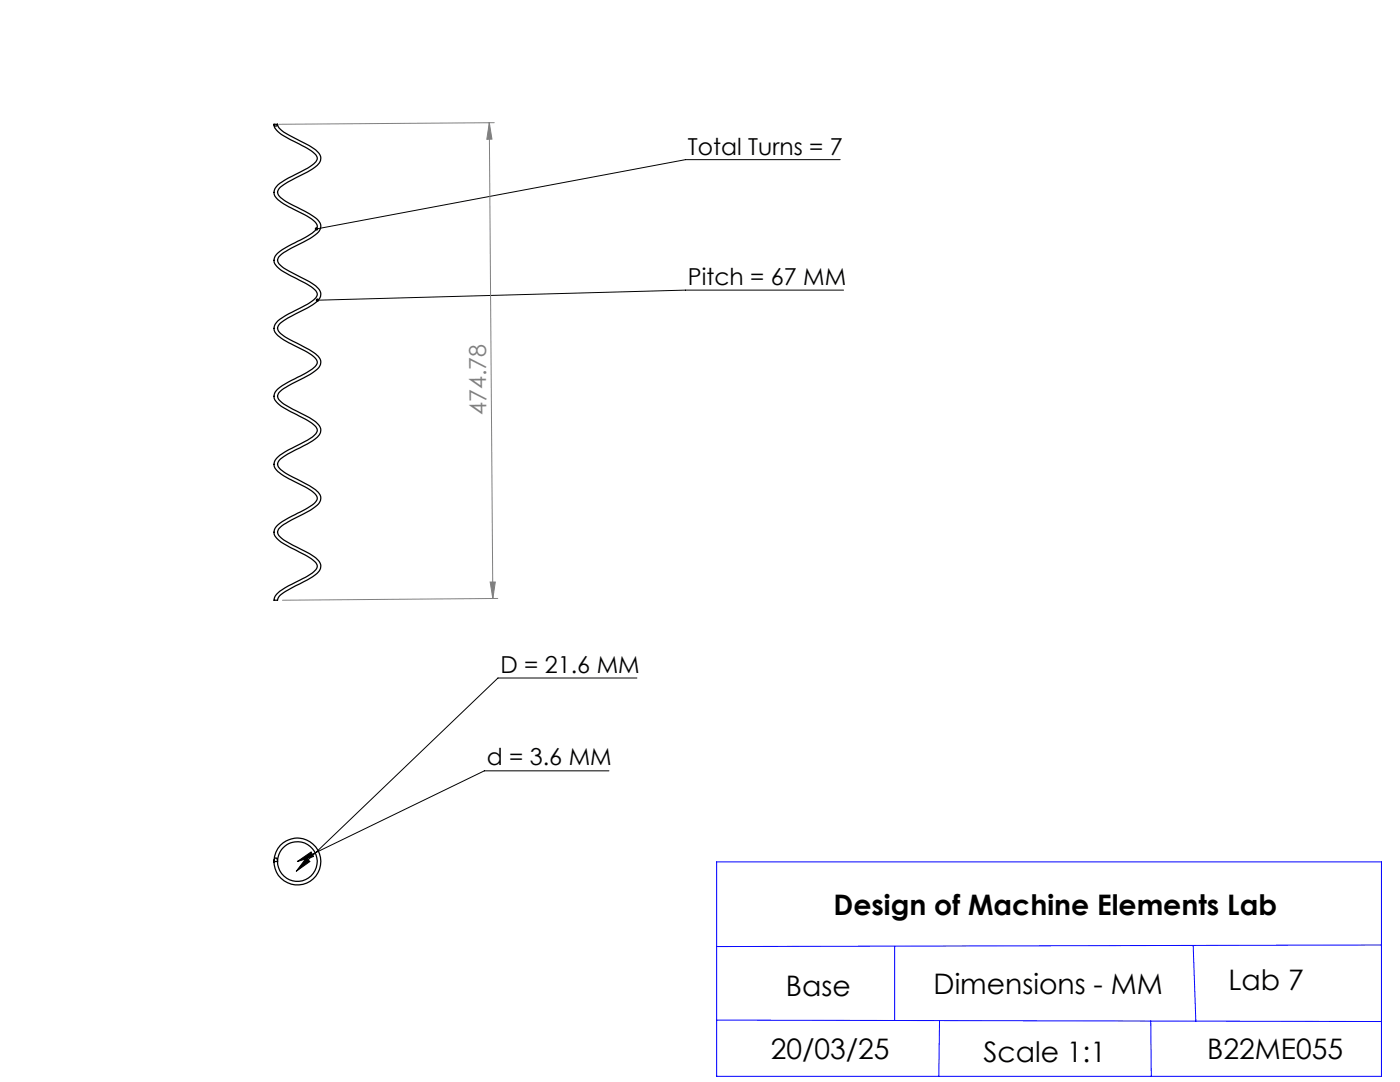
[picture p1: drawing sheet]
<svg xmlns="http://www.w3.org/2000/svg" width="279mm" height="216mm" viewBox="0 0 279 216" stroke-linecap="round" stroke-linejoin="round" font-family="sans-serif">
<path d="M54.7 24.8a3.7 3.7 0 0 0 2.5 2.6l2 1.1a10.5 10.5 0 0 1 4 2.7 1.41 1.41 0 0 1-.9 1.7l-1 .7-3 1.6a6.2 6.2 0 0 0-3.5 2.8 2.37 2.37 0 0 0 1.3 2.4l3.1 1.7a10 10 0 0 1 4 2.6 1.44 1.44 0 0 1-.9 1.8l-4 2.2a9 9 0 0 0-3.4 2.5 1.9 1.9 0 0 0 .9 2.5l3.9 2.2a7 7 0 0 1 3.6 2.6v.4a6.6 6.6 0 0 1-3.4 2.6l-1 .5a10.2 10.2 0 0 0-4 2.7 1.85 1.85 0 0 0 .9 2.5l1.8 1.2 2.1 1a6.8 6.8 0 0 1 3.6 2.7 2.07 2.07 0 0 1-1.5 1.8l-2.9 1.7a9.7 9.7 0 0 0-4 2.7 1.9 1.9 0 0 0 .9 2.5l3.9 2.2a7 7 0 0 1 3.6 2.6 2.06 2.06 0 0 1-1.5 1.9l-2.9 1.6a10.2 10.2 0 0 0-4 2.8 1.85 1.85 0 0 0 .9 2.4l1.8 1.2 2.1 1.1a6.8 6.8 0 0 1 3.6 2.6 2.07 2.07 0 0 1-1.5 1.9l-2.9 1.6a9.7 9.7 0 0 0-4 2.7 1.9 1.9 0 0 0 .9 2.5l3.9 2.2a7 7 0 0 1 3.6 2.6 2.06 2.06 0 0 1-1.5 2l-2.9 1.5a10.2 10.2 0 0 0-4 2.8l-.2 .8h.7a2.63 2.63 0 0 1 1.6-1.8l1.2-.7a19.8 19.8 0 0 0 5.4-3.2 1.79 1.79 0 0 0-.6-2.8l-2.1-1.3a21.5 21.5 0 0 1-5.1-3 1.29 1.29 0 0 1 .5-2.1l1.9-1.2a21.1 21.1 0 0 0 5.4-3.2 1.78 1.78 0 0 0-.6-2.7l-2.1-1.4a21.5 21.5 0 0 1-5.1-2.9 1.29 1.29 0 0 1 .5-2.1l1.9-1.2a19.8 19.8 0 0 0 5.4-3.2 1.79 1.79 0 0 0-.6-2.8l-2.1-1.3a21.5 21.5 0 0 1-5.1-3 1.29 1.29 0 0 1 .5-2.1l1.9-1.2a21.1 21.1 0 0 0 5.4-3.2 1.78 1.78 0 0 0-.6-2.8l-2.1-1.3a21.5 21.5 0 0 1-5.1-2.9 1.29 1.29 0 0 1 .5-2.2l1.9-1.2a19.8 19.8 0 0 0 5.4-3.2 1.79 1.79 0 0 0-.6-2.8l-2.1-1.3a21.5 21.5 0 0 1-5.1-2.9 1.29 1.29 0 0 1 .5-2.1l1.9-1.2a21.1 21.1 0 0 0 5.4-3.2 1.95 1.95 0 0 0-.9-3l-2.7-1.6a11.9 11.9 0 0 1-4.3-2.6 1.28 1.28 0 0 1 .6-2l1.9-1.2a19.8 19.8 0 0 0 5.4-3.2 1.79 1.79 0 0 0-.6-2.8l-2.1-1.3a21.6 21.6 0 0 1-5.1-3l-.4-.8M54.7 24.8a.35 .35 0 0 0 .3 .4 .35 .35 0 0 0 .4-.4M54.7 24.8h.7M54.7 171.8a4.7 4.7 0 0 0 6.7 4.3 4.7 4.7 0 0 0 .9-7.8 4.7 4.7 0 0 0-7.5 2.6l-.1 1M54.7 171.9a.46 .46 0 0 1 0-.5 .46 .46 0 0 1 .5-.2l.2 .7M54.7 171.9v.2M54.7 171.9h.7M55.4 171.9a4 4 0 0 0 5.7 3.6 4 4 0 0 0 .7-6.7 4 4 0 0 0-6.3 2.4l-.1 .7" fill="none" stroke="#000" stroke-width=".25"/>
<path d="M167.7 31.9h-30.9l-73.7 13.8M168.3 57.9h-31.5l-73.4 2M127.1 135.3h-27.7l-40.3 38.5M121.5 153.8h-24.8l-37.4 18.1M59.3 171.9l2.8-1.9 .4 .9zM61.1 171.2l.7 .7-2.7 1.9z" fill="none" stroke="#000" stroke-width=".2"/>
<path d="M97.6 24.5l.6 3.3h-1zM97.6 24.5l.8 95M98.6 24.5l-42.9 .3M97.8 116.1h1l-.4 3.4zM99.3 119.4l-42.9 .4" fill="none" stroke="#808080" stroke-width=".2"/>
<path d="M143 172h132.7v42.8h-132.7zM178.5 188.8v14.8M238.1 188.7l.6 15.1M275.7 188.6l-132.7 .3M143 203.6l132.7 .2M187.5 203.7l-.1 11.1M229.7 203.7l.1 11.1" fill="none" stroke="#00f" stroke-width=".2"/>
<path d="M63 45.4l-.2 .4 .3-.1-.3 .1a.34 .34 0 0 0 .5 .2 .34 .34 0 0 0 .2-.5 .34 .34 0 0 0-.5-.1zM63 59.7v.2h.4h-.4a.35 .35 0 0 0 .5 .3 .35 .35 0 0 0 .1-.6 .35 .35 0 0 0-.6 .1zM59.3 171.9l2.8-1.9 .4 .9zM61.1 171.2l.7 .7-2.7 1.9z" fill="#000"/>
<path d="M97.8 116.1h1l-.4 3.4zM97.6 24.5l.6 3.3h-1z" fill="#808080"/>
<g font-size="5.6">
<text x="166.4" y="182.6">Design of Machine Elements Lab</text>
<text x="245.2" y="197.6">Lab 7</text>
<text x="156.8" y="198.8">Base</text>
<text x="186.3" y="198.3">Dimensions - MM</text>
<text x="153.8" y="211.3">20/03/25</text>
<text x="196.3" y="211.9">Scale 1:1</text>
<text x="240.9" y="211.3">B22ME055</text>
</g>
<g font-size="4.7">
<text x="137.3" y="30.8">Total Turns = 7</text>
<text x="137.3" y="56.8">Pitch = 67 MM</text>
<text x="99.9" y="134.3">D = 21.6 MM</text>
<text x="97.1" y="152.7">d = 3.6 MM</text>
</g>
<text font-size="4.7" fill="#808080" x="97.1" y="82.9" transform="rotate(-90 97.1 82.9)">474.78</text>
</svg>
